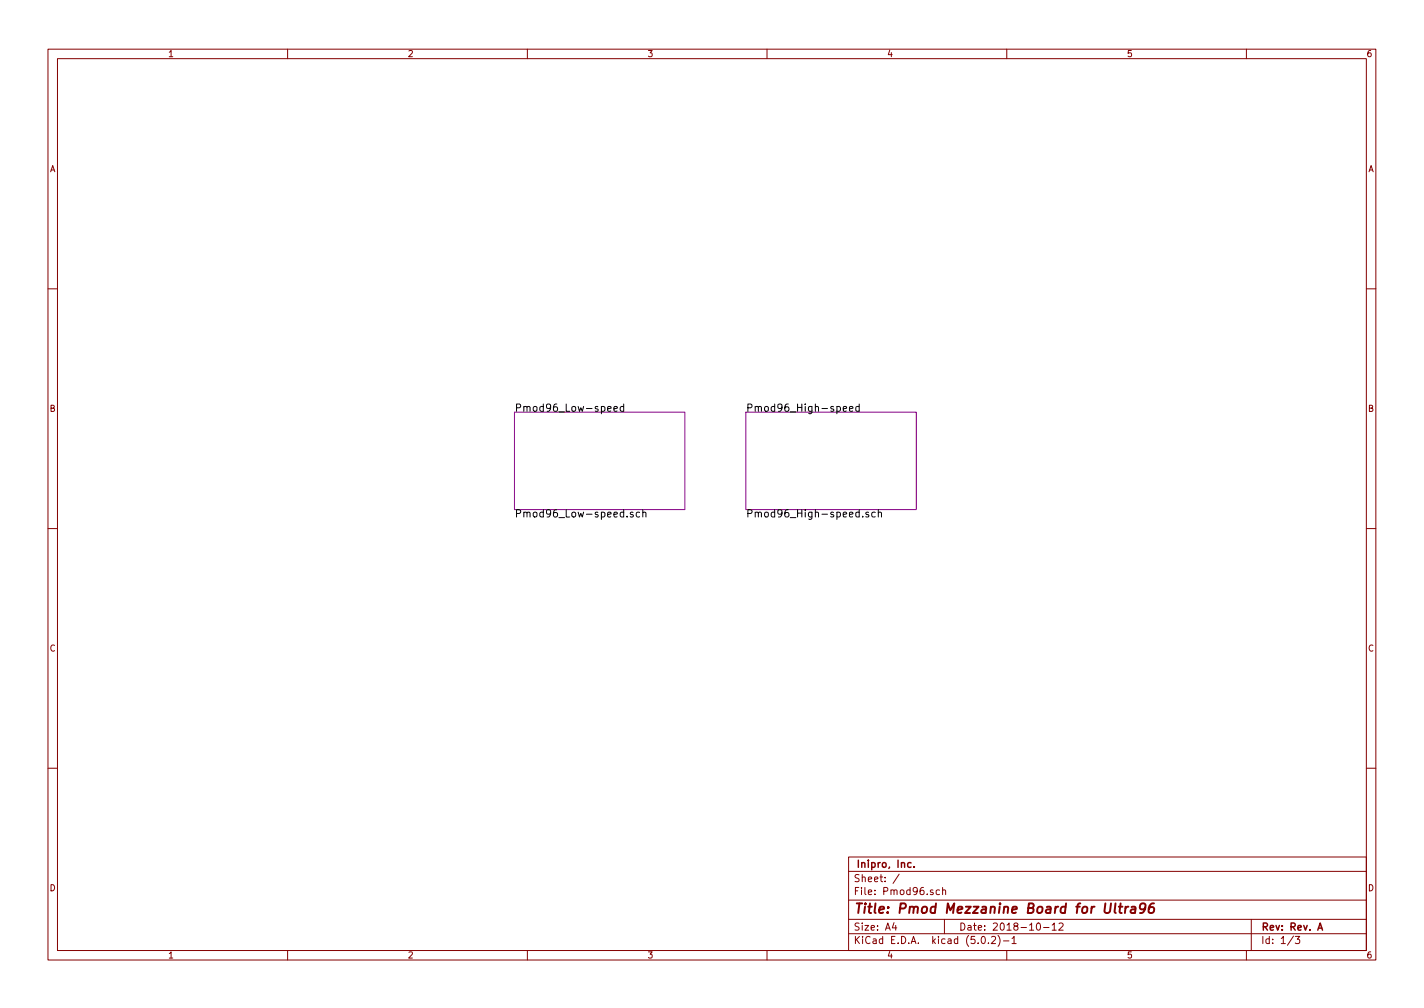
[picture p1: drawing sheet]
<svg xmlns="http://www.w3.org/2000/svg" width="297mm" height="210mm" viewBox="0 0 297 210" stroke-linecap="round" stroke-linejoin="round" font-family="sans-serif">
<g fill="none" stroke="#840000" stroke-width=".21">
<path d="M10 10.3h277v189.9h-277zM12 12.2h273v186.1h-273zM60 10.3v1.9M110 10.3v1.9M160 10.3v1.9M210 10.3v1.9M260 10.3v1.9M10 60.2h2M285 60.2h2M10 110.3h2M285 110.3h2M10 160.2h2"/>
<path d="M177 178.8h108v19.5h-108zM285 160.2h2M60 198.3v1.9M110 198.3v1.9M160 198.3v1.9M177 194.8h108M177 191.8h108M177 187.8h108M177 181.8h108M186.5 192.5l-.4 1h1M186.8 193v1M187.6 182.3l-1.3 2"/>
<path d="M196 185.7l-.4-.1-.3 .3v.6l.3 .1 .4-.1M196.6 185.7l.2-.1 .4 .1 .1 .9M196.6 185.1v1.5M197 191.8v3M204.8 195.5l.3-.2a.81 .81 0 0 1 .5 .8 .81 .81 0 0 1-.5 .7l-.3-.1-.1-.4zM206.2 196.7v.1M206.8 195.5l.6-.2 .2 .2 .1 .3-.9 1h.9M208.2 195.1a1.71 1.71 0 0 1 0 2.3M209.3 196.3h1.2M210 198.3v1.9M211.1 195.8l.4-.5v1.5M211.1 196.8h.9"/>
<path d="M216.3 192.7l.3-.2a.81 .81 0 0 1 .5 .8 .81 .81 0 0 1-.5 .7l-.3-.1-.1-.4zM217.7 193.5h1.1M219.5 193l.4-.5v1.5M219.5 194h.8M220.9 192.7l.6-.2 .3 .5-1 1h1M260 198.3v1.9M261 191.8v6.5M269.8 195.2l-1.2 2M270.2 195.3h.9l-.5 .6 .4 .1v.7l-.2 .1-.6-.1"/>
</g>
<path d="M190 180l-.4-.1-.3 .3 .1 .6 .2 .1 .4-.1M190.7 180.8v.1M274.9 194l.5-1.5 .5 1.5M275 193.6h.7" fill="none" stroke="#840000" stroke-width=".3"/>
<path d="M232.7 188.4l-.2 1.8 .2 .2M233.4 189.1h.7M233.8 188.4l-.3 1.8 .1 .1 .4 .1M234.8 189.1l-.2 1.3M235.4 189.1l-.4 .1-.2 .3M236 189.2h.8v1.2M236.9 189.6l-.7 .1a.4 .4 0 0 0-.4 .3 .4 .4 0 0 0 .3 .4l.7-.1M238.9 189.3a.65 .65 0 0 1-1.1 .2 .84 .84 0 0 1 .2-1l.6-.1 .3 .2a1.5 1.5 0 0 1-.7 1.8h-.4M240.7 188.4a.93 .93 0 0 0-1.1 .9v.8l.1 .2a.66 .66 0 0 0 1-.2l.1-.5-.4-.4a.69 .69 0 0 0-.8 .4" fill="none" stroke="#840000" stroke-width=".41"/>
<path d="M107.3 86h35.6v20.3h-35.6zM155.6 86h35.5v20.3h-35.5z" fill="none" stroke="#840084" stroke-width=".21"/>
<g fill="none" stroke="#000" stroke-width=".21">
<path d="M126.7 85.3l.8-.2-.1-.2-.4-.1-.3 .2 .1 .7h.6M128.1 85.3l.7-.2-.1-.2-.4-.1-.2 .2v.7h.6M130.1 84.9l-.4-.1-.3 .3 .1 .6h.6M130.1 84.3v1.5M175.9 85.3l.7-.2-.1-.2-.4-.1-.2 .2 .1 .7h.5M177.2 85.3l.7-.2v-.2l-.5-.1-.2 .2 .1 .7h.6M179.2 84.9l-.4-.1-.3 .3 .1 .6h.6M179.2 84.3v1.5M132.1 106.9l-.4-.1-.2 .2v.3l.6 .1v.4h-.6M133.4 106.9l-.4-.1-.3 .3 .1 .7h.6M134.1 107l.2-.2 .4 .1v.9M134.1 106.3v1.5"/>
<path d="M180 107.7v.1M181.2 106.9l-.4-.1-.2 .2 .1 .3 .5 .1v.4h-.6M182.6 106.9l-.5-.1-.3 .3 .2 .7h.6M183.2 107l.2-.2 .4 .1 .1 .9M183.2 106.3v1.5"/>
</g>
<text font-size="2.8" fill="#840000" x="178" y="190.5">Title: Pmod Mezzanine Board for Ultra96</text>
<g font-size="2.1">
<text x="107.3" y="85.9">Pmod96_Low-speed</text>
<text x="155.6" y="85.9">Pmod96_High-speed</text>
<text x="107.3" y="107.9">Pmod96_Low-speed.sch</text>
<text x="155.6" y="107.9">Pmod96_High-speed.sch</text>
</g>
<g font-size="2.1" fill="#840000">
<text x="178" y="184">Sheet: /</text>
<text x="178.5" y="181">Inipro, Inc.</text>
<text x="178" y="186.7">File: Pmod96.sch</text>
<text x="178" y="196.9">KiCad E.D.A. kicad (5.0.2)-1</text>
<text x="178" y="194.1">Size: A4</text>
<text x="200" y="194.1">Date: 2018-10-12</text>
<text x="263" y="194.1">Rev: Rev. A</text>
<text x="263" y="196.9">Id: 1/3</text>
</g>
<g font-size="1.8" fill="#840000">
<text x="35" y="11.9">1</text>
<text x="85" y="11.9">2</text>
<text x="135" y="11.9">3</text>
<text x="185" y="11.9">4</text>
<text x="235" y="11.9">5</text>
<text x="285" y="11.9">6</text>
<text x="10.4" y="35.9">A</text>
<text x="285.4" y="35.9">A</text>
<text x="10.4" y="85.9">B</text>
<text x="285.4" y="85.9">B</text>
<text x="10.4" y="135.9">C</text>
<text x="285.4" y="135.9">C</text>
<text x="10.4" y="185.9">D</text>
<text x="285.4" y="185.9">D</text>
<text x="35" y="199.9">1</text>
<text x="85" y="199.9">2</text>
<text x="135" y="199.9">3</text>
<text x="185" y="199.9">4</text>
<text x="235" y="199.9">5</text>
<text x="285" y="199.9">6</text>
</g>
</svg>
